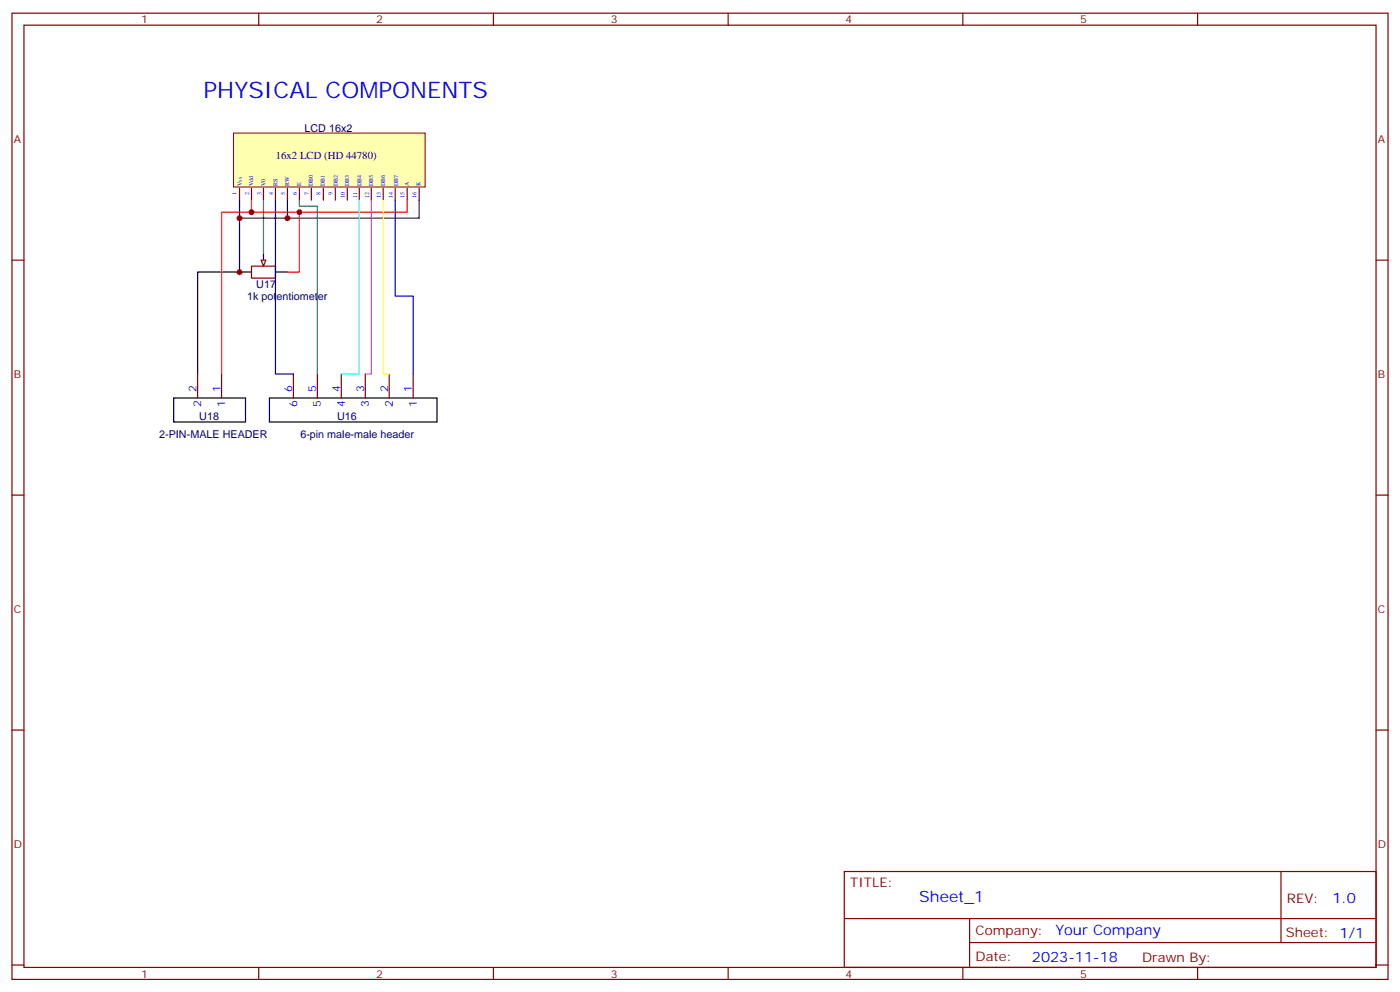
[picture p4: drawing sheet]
<svg xmlns="http://www.w3.org/2000/svg" width="412mm" height="292mm" viewBox="0 0 412 292" stroke-linecap="round" stroke-linejoin="round" font-family="sans-serif">
<g fill="none" stroke="#870000" stroke-width=".35">
<path d="M3.5 3.9h405.4v284.3h-405.4zM7.1 7.4h398.2v277.3h-398.2zM76.2 3.9v3.5M145.3 3.9v3.5M214.5 3.9v3.5M283.6 3.9v3.5M352.8 3.9v3.5M3.5 76.6h3.6M74.1 78.3h7v3.5h-7zM405.3 76.6h3.6M3.5 145.7h3.6M405.3 145.7h3.6"/>
<path d="M3.5 214.8h3.6M405.3 214.8h3.6M248.7 256.5h156.6v28.2h-156.6zM377.3 256.5v20.9M248.7 270.3h156.5M285.6 277.4h119.6M285.6 270.3v14.1M3.5 284h3.6M76.2 284.7v3.5M145.3 284.7v3.5M214.5 284.7v3.5M283.6 284.7v3.5"/>
<path d="M352.8 284.7v3.5M405.3 284h3.6"/>
</g>
<path d="M77.6 74.8v1.8M70.6 80.1h3.5M81.1 80.1h3.6" fill="none" stroke="#000" stroke-width=".35"/>
<path d="M76.9 76.6h1.4l-.7 1.7z" fill="#f0f0f0" stroke="#870000" stroke-width=".35"/>
<path d="M68.8 39.2h56.4v15.8h-56.4z" fill="#ffffb0" stroke="#800000" stroke-width=".29"/>
<g fill="none" stroke="#870000" stroke-width=".35">
<path d="M70.6 55.4v3.5M74.1 55.4v3.5M77.6 55.4v3.5M81.1 55.4v3.5M84.7 55.4v3.5M88.2 55.4v3.5M91.7 55.4v3.5M95.2 55.4v3.5M98.8 55.4v3.5M102.3 55.4v3.5M105.8 55.4v3.5M109.4 55.4v3.5"/>
<path d="M112.9 55.4v3.5M116.4 55.4v3.5M119.9 55.4v3.5M123.5 55.4v3.5M58.2 110.1v7M65.3 110.1v7M86.4 110.1v7M93.5 110.1v7M100.5 110.1v7M107.6 110.1v7M114.7 110.1v7M121.7 110.1v7"/>
</g>
<path d="M77.6 58.9v15.9M88.2 58.9v1.8h5.3v49.4" fill="none" stroke="#008700" stroke-width=".35"/>
<path d="M70.6 58.9v5.3h14.1v-5.3M123.5 58.9v5.3h-38.8M70.6 64.2v15.9h-12.4v30M51.2 117.1h21.1v7.1h-21.1zM79.4 117.1h49.4v7.1h-49.4z" fill="none" stroke="#000" stroke-width=".35"/>
<path d="M74.1 58.9v3.5h45.8v-3.5M74.1 62.4h-8.8v47.7M88.2 62.4v17.7h-3.5" fill="none" stroke="#f00" stroke-width=".35"/>
<path d="M81.1 58.9v51.2h5.3" fill="none" stroke="#009" stroke-width=".35"/>
<path d="M116.4 58.9v28.2h5.3v23" fill="none" stroke="#00f" stroke-width=".35"/>
<path d="M112.9 58.9v51.2h1.8" fill="none" stroke="#ff0" stroke-width=".35"/>
<path d="M109.4 58.9v51.2h-1.8" fill="none" stroke="#f0f" stroke-width=".35"/>
<path d="M105.8 58.9v51.2h-5.3" fill="none" stroke="#0ff" stroke-width=".35"/>
<g fill="#c00">
<circle cx="84.7" cy="64.2" r=".88"/>
<circle cx="70.6" cy="64.2" r=".88"/>
<circle cx="88.2" cy="62.4" r=".88"/>
<circle cx="70.6" cy="80.1" r=".88"/>
<circle cx="74.1" cy="62.4" r=".88"/>
</g>
<text font-size="6.7" fill="#00f" x="60" y="28.9">PHYSICAL COMPONENTS</text>
<text font-size="4.6" fill="#00f" x="270.8" y="265.5">Sheet_1</text>
<g font-size="4.2" fill="#00f">
<text x="392.5" y="265.7">1.0</text>
<text x="310.9" y="275.3">Your Company</text>
<text x="304" y="283.1">2023-11-18</text>
</g>
<g font-size="3.9" fill="#800">
<text x="250.5" y="261.1">TITLE:</text>
<text x="379.1" y="265.7">REV:</text>
<text x="287.4" y="275.3">Company:</text>
<text x="378.7" y="275.9">Sheet: 1/1</text>
<text x="287.4" y="282.9">Date:</text>
<text x="336.4" y="283">Drawn By:</text>
</g>
<g font-size="3.2" fill="#800">
<text x="41.6" y="6.9">1</text>
<text x="110.8" y="6.9">2</text>
<text x="179.9" y="6.9">3</text>
<text x="249.1" y="6.9">4</text>
<text x="318.2" y="6.9">5</text>
<text x="4.1" y="42">A</text>
<text x="405.9" y="42">A</text>
<text x="4.1" y="111.1">B</text>
<text x="405.9" y="111.1">B</text>
<text x="4.1" y="180.3">C</text>
<text x="405.9" y="180.3">C</text>
<text x="4.1" y="249.4">D</text>
<text x="405.9" y="249.4">D</text>
<text x="41.6" y="287.7">1</text>
<text x="110.8" y="287.7">2</text>
<text x="179.9" y="287.7">3</text>
<text x="249.1" y="287.7">4</text>
<text x="318.2" y="287.7">5</text>
</g>
<g font-size="3.2" fill="#000080">
<text x="89.7" y="38.9">LCD 16x2</text>
<text x="81.2" y="46.8">16x2 LCD (HD 44780)</text>
<text x="72.8" y="88.2">1k potentiometer</text>
<text x="75.5" y="84.9">U17</text>
<text x="58.7" y="123.6">U18</text>
<text x="99.3" y="123.5">U16</text>
<text x="46.9" y="128.9">2-PIN-MALE HEADER</text>
<text x="88.5" y="128.8">6-pin male-male header</text>
</g>
<g font-size="3.2" fill="#00f">
<text x="57.9" y="115.4" transform="rotate(-90 57.9 115.4)">2</text>
<text x="59.3" y="119.8" transform="rotate(-90 59.3 119.8)">2</text>
<text x="64.9" y="115.4" transform="rotate(-90 64.9 115.4)">1</text>
<text x="66.3" y="119.8" transform="rotate(-90 66.3 119.8)">1</text>
<text x="86.1" y="115.4" transform="rotate(-90 86.1 115.4)">6</text>
<text x="87.5" y="119.8" transform="rotate(-90 87.5 119.8)">6</text>
<text x="93.1" y="115.4" transform="rotate(-90 93.1 115.4)">5</text>
<text x="94.5" y="119.8" transform="rotate(-90 94.5 119.8)">5</text>
<text x="100.2" y="115.4" transform="rotate(-90 100.2 115.4)">4</text>
<text x="101.6" y="119.8" transform="rotate(-90 101.6 119.8)">4</text>
<text x="107.2" y="115.4" transform="rotate(-90 107.2 115.4)">3</text>
<text x="108.7" y="119.8" transform="rotate(-90 108.7 119.8)">3</text>
<text x="114.3" y="115.4" transform="rotate(-90 114.3 115.4)">2</text>
<text x="115.7" y="119.8" transform="rotate(-90 115.7 119.8)">2</text>
<text x="121.4" y="115.4" transform="rotate(-90 121.4 115.4)">1</text>
<text x="122.8" y="119.8" transform="rotate(-90 122.8 119.8)">1</text>
</g>
<g font-size="1.8" fill="#00f">
<text x="69.7" y="57.4" transform="rotate(-90 69.7 57.4)">1</text>
<text x="71.3" y="54.7" transform="rotate(-90 71.3 54.7)">Vss</text>
<text x="73.4" y="57.4" transform="rotate(-90 73.4 57.4)">2</text>
<text x="74.6" y="54.7" transform="rotate(-90 74.6 54.7)">Vdd</text>
<text x="77" y="57.4" transform="rotate(-90 77 57.4)">3</text>
<text x="78.2" y="54.7" transform="rotate(-90 78.2 54.7)">V0</text>
<text x="80.5" y="57.4" transform="rotate(-90 80.5 57.4)">4</text>
<text x="81.7" y="54.7" transform="rotate(-90 81.7 54.7)">RS</text>
<text x="84" y="57.4" transform="rotate(-90 84 57.4)">5</text>
<text x="85.2" y="54.7" transform="rotate(-90 85.2 54.7)">RW</text>
<text x="87.5" y="57.4" transform="rotate(-90 87.5 57.4)">6</text>
<text x="88.7" y="54.7" transform="rotate(-90 88.7 54.7)">E</text>
<text x="90.9" y="57.4" transform="rotate(-90 90.9 57.4)">7</text>
<text x="92.2" y="54.7" transform="rotate(-90 92.2 54.7)">DB0</text>
<text x="94.4" y="57.4" transform="rotate(-90 94.4 57.4)">8</text>
<text x="95.7" y="54.7" transform="rotate(-90 95.7 54.7)">DB1</text>
<text x="97.9" y="57.4" transform="rotate(-90 97.9 57.4)">9</text>
<text x="99.5" y="54.7" transform="rotate(-90 99.5 54.7)">DB2</text>
<text x="101.6" y="58.3" transform="rotate(-90 101.6 58.3)">10</text>
<text x="102.8" y="54.7" transform="rotate(-90 102.8 54.7)">DB3</text>
<text x="105.2" y="58.3" transform="rotate(-90 105.2 58.3)">11</text>
<text x="106.5" y="54.7" transform="rotate(-90 106.5 54.7)">DB4</text>
<text x="108.7" y="58.3" transform="rotate(-90 108.7 58.3)">12</text>
<text x="110" y="54.7" transform="rotate(-90 110 54.7)">DB5</text>
<text x="112.2" y="58.3" transform="rotate(-90 112.2 58.3)">13</text>
<text x="113.4" y="54.7" transform="rotate(-90 113.4 54.7)">DB6</text>
<text x="115.7" y="58.3" transform="rotate(-90 115.7 58.3)">14</text>
<text x="117.3" y="54.7" transform="rotate(-90 117.3 54.7)">DB7</text>
<text x="119.2" y="58.3" transform="rotate(-90 119.2 58.3)">15</text>
<text x="120.4" y="54.7" transform="rotate(-90 120.4 54.7)">A</text>
<text x="122.7" y="58.3" transform="rotate(-90 122.7 58.3)">16</text>
<text x="123.9" y="54.7" transform="rotate(-90 123.9 54.7)">K</text>
</g>
</svg>
